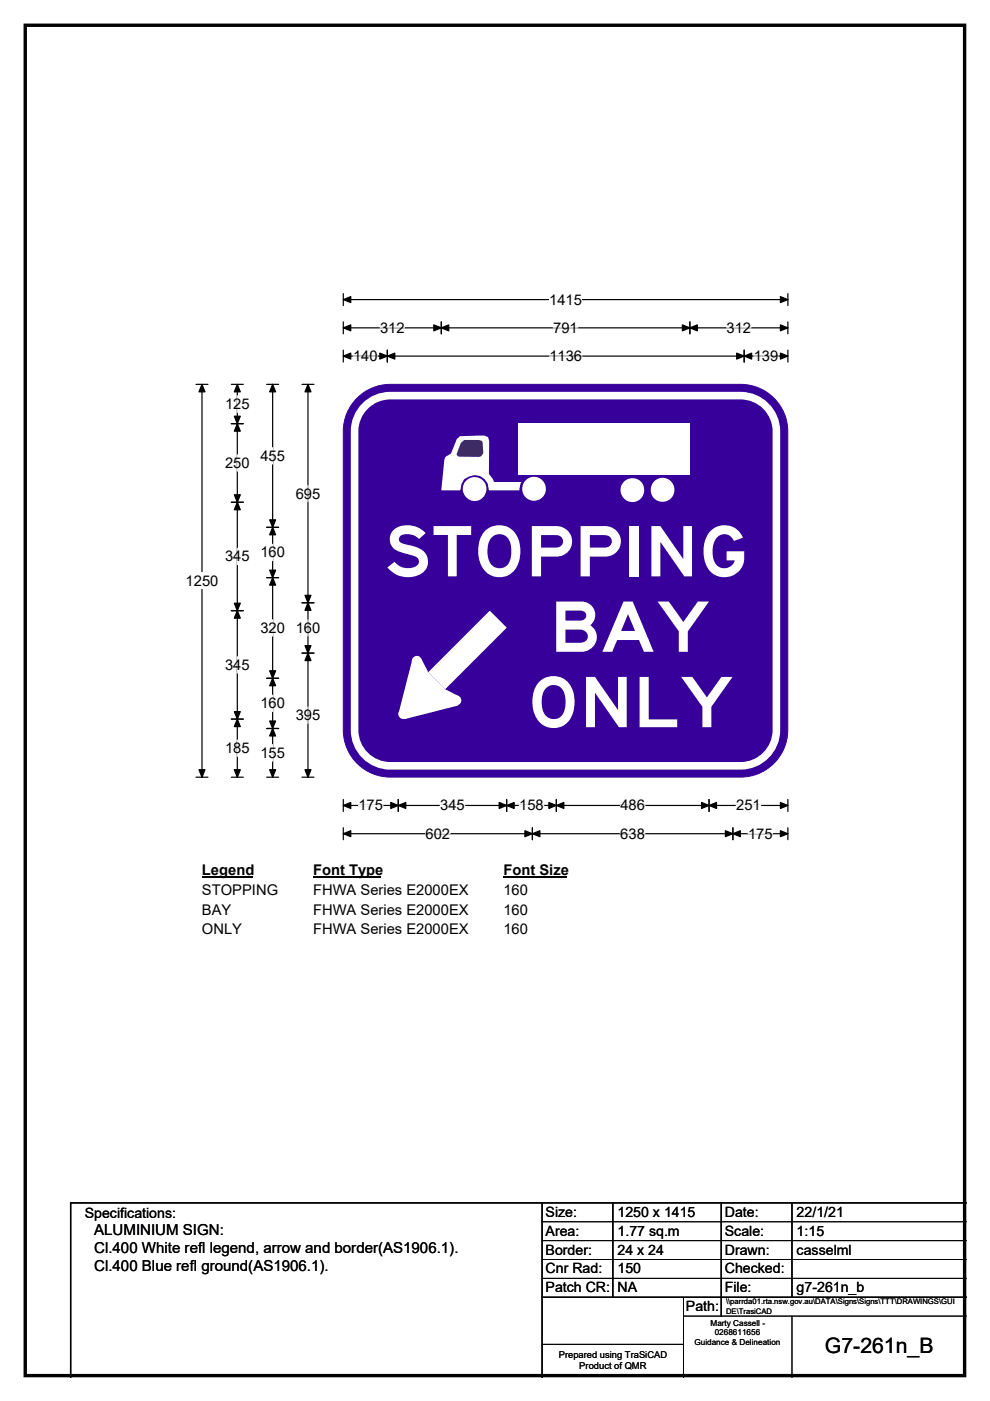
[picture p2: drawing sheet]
<svg xmlns="http://www.w3.org/2000/svg" width="210mm" height="297mm" viewBox="0 0 210 297" stroke-linecap="round" stroke-linejoin="round" font-family="sans-serif">
<path d="M5.4 5.4h199.2v286.3h-199.2z" fill="none" stroke="#000" stroke-width=".72"/>
<path d="M72.8 63.5h94.3M72.8 62.3v2.5M167.1 62.3v2.5" fill="none" stroke="#000" stroke-width=".25"/>
<path d="M72.8 63.5l1.6-.6v1.3zM165.5 62.9l1.6 .6-1.6 .7z" fill="#000" stroke="#000" stroke-width=".25"/>
<path d="M116.5 61.8h6.9v3.5h-6.9z" fill="#fff"/>
<g fill="none" stroke="#000" stroke-width=".25">
<path d="M72.8 69.5h94.3M72.8 68.2v2.6M72.8 74.2v2.6M72.8 75.5h94.3M82.1 74.2v2.6M93.6 68.2v2.6M146.3 68.2v2.6M157.8 74.2v2.6M167.1 68.2v2.6M167.1 74.2v2.6M41.6 81.5h2.5M42.8 81.5v83.3"/>
<path d="M41.6 164.8h2.5M72.8 169.5v2.5M72.8 175.5v2.5M72.8 170.8h94.3M72.8 176.8h94.3M84.5 169.5v2.5M107.5 169.5v2.5M112.9 175.5v2.5M118 169.5v2.5M150.4 169.5v2.5M155.4 175.5v2.5M167.1 169.5v2.5"/>
<path d="M167.1 175.5v2.5"/>
</g>
<g fill="#000" stroke="#000" stroke-width=".25">
<path d="M72.8 69.5l1.6-.6v1.2zM72.8 75.5l1.6-.6v1.2zM82.1 75.5l1.6-.6v1.2zM80.6 74.9l1.5 .6-1.5 .6zM93.6 69.5l1.6-.6v1.2zM92 68.9l1.6 .6-1.6 .6zM144.7 68.9l1.6 .6-1.6 .6zM146.3 69.5l1.6-.6v1.2zM156.3 74.9l1.5 .6-1.5 .6zM157.8 75.5l1.6-.6v1.2zM165.5 68.9l1.6 .6-1.6 .6zM165.5 74.9l1.6 .6-1.6 .6z"/>
<path d="M42.8 81.5l.7 1.6h-1.3zM42.2 163.2h1.3l-.7 1.6zM72.8 170.8l1.6-.7v1.3zM72.8 176.8l1.6-.7v1.3zM84.5 170.8l1.6-.7v1.3zM82.9 170.1l1.6 .7-1.6 .6zM105.9 170.1l1.6 .7-1.6 .6zM107.5 170.8l1.6-.7v1.3zM112.9 176.8l1.6-.7v1.3zM111.3 176.1l1.6 .7-1.6 .6zM116.4 170.1l1.6 .7-1.6 .6zM118 170.8l1.6-.7v1.3z"/>
<path d="M148.8 170.1l1.6 .7-1.6 .6zM150.4 170.8l1.6-.7v1.3zM153.9 176.1l1.5 .7-1.5 .6zM155.4 176.8l1.6-.7v1.3zM165.5 170.1l1.6 .7-1.6 .6zM165.5 176.1l1.6 .7-1.6 .6z"/>
</g>
<g fill="none" stroke="#fff" stroke-width=".25">
<path d="M74.9 75.5h5.2M80.6 69.5h5.2M116.5 75.5h7M117.3 69.5h5.3M154.1 69.5h5.2M159.9 75.5h5.2M76 170.8h5.2M90.3 176.8h5.2M93.4 170.8h5.2M110.1 170.8h5.2M131.6 176.8h5.2M131.6 170.8h5.2"/>
<path d="M156.1 170.8h5.3M158.7 176.8h5.2"/>
</g>
<path d="M39.4 121.4h6.9v3.5h-6.9z" fill="#fff"/>
<g fill="none" stroke="#000" stroke-width=".25">
<path d="M49.1 89.8h2.5M49.1 81.5h2.5M50.3 81.5v83.3M56.6 81.5h2.5M57.8 81.5v83.3M64.1 81.5h2.5M65.3 81.5v83.3M49.1 106.5h2.5M56.6 111.8h2.5M49.1 129.5h2.5M56.6 122.5h2.5M64.1 127.8h2.5"/>
<path d="M64.1 138.5h2.5M49.1 152.5h2.5M56.6 143.8h2.5M56.6 154.5h2.5M49.1 164.8h2.5M56.6 164.8h2.5M64.1 164.8h2.5"/>
</g>
<g fill="#000" stroke="#000" stroke-width=".25">
<path d="M50.3 89.8l.7 1.6h-1.3zM50.3 81.5l.7 1.6h-1.3zM49.7 88.2h1.3l-.7 1.6zM57.8 81.5l.7 1.6h-1.3zM65.3 81.5l.7 1.6h-1.3zM49.7 104.9h1.3l-.7 1.6zM50.3 106.5l.7 1.6h-1.3zM57.8 111.8l.7 1.6h-1.3zM57.2 110.2h1.3l-.7 1.6zM49.7 127.9h1.3l-.7 1.6zM50.3 129.5l.7 1.6h-1.3zM57.2 120.9h1.3l-.7 1.6z"/>
<path d="M57.8 122.5l.7 1.6h-1.3zM65.3 127.8l.7 1.6h-1.3zM64.7 136.9h1.3l-.7 1.6zM64.7 126.2h1.3l-.7 1.6zM65.3 138.5l.7 1.6h-1.3zM49.7 150.9h1.3l-.7 1.6zM50.3 152.5l.7 1.6h-1.3zM57.2 142.2h1.3l-.7 1.6zM57.8 143.8l.7 1.6h-1.3zM57.2 152.9h1.3l-.7 1.6zM57.8 154.5l.7 1.5h-1.3zM49.7 163.2h1.3l-.7 1.6z"/>
<path d="M57.2 163.2h1.3l-.7 1.6zM64.7 163.2h1.3l-.7 1.6z"/>
</g>
<g fill="none" stroke="#fff" stroke-width=".25">
<path d="M50.3 83.9v3.5M50.3 96.4v3.5M57.8 94.9v3.5M50.3 116.2v3.5M57.8 115.4v3.5M65.3 102.9v3.5M50.3 139.2v3.5M57.8 131.4v3.5M65.3 131.4v3.5M50.3 156.9v3.5M57.8 147.4v3.5M57.8 157.9v3.5"/>
<path d="M65.3 149.9v3.5"/>
</g>
<path d="M42.8 182.8h10.8v3.4h-10.8z" fill="#fff"/>
<path d="M42.8 186h10.8" fill="none" stroke="#000" stroke-width=".32"/>
<path d="M66.4 182.8h14.4v3.4h-14.4z" fill="#fff"/>
<path d="M66.4 186h14.4" fill="none" stroke="#000" stroke-width=".32"/>
<path d="M106.8 182.8h13.4v3.4h-13.4z" fill="#fff"/>
<path d="M106.8 186h13.4" fill="none" stroke="#000" stroke-width=".32"/>
<g fill="#fff">
<path d="M42.8 186.9h16.1v3.5h-16.1z"/>
<path d="M66.4 186.9h32.9v3.5h-32.9z"/>
<path d="M106.8 186.9h5.2v3.5h-5.2z"/>
<path d="M42.8 191.1h6.2v3.5h-6.2z"/>
<path d="M66.4 191.1h32.9v3.5h-32.9z"/>
<path d="M106.8 191.1h5.2v3.5h-5.2z"/>
<path d="M42.8 195.3h8.5v3.5h-8.5z"/>
<path d="M66.4 195.3h32.9v3.5h-32.9z"/>
<path d="M106.8 195.3h5.2v3.5h-5.2z"/>
</g>
<path d="M76.2 84a9.9 9.9 0 0 1 6.6-2.5h74.3a10 10 0 0 1 10 10v63.3a10 10 0 0 1-10 10h-74.3a10 10 0 0 1-10-10v-63.3a9.9 9.9 0 0 1 3.4-7.5z" fill-rule="evenodd" fill="#37009b" stroke="#37009b" stroke-width=".21"/>
<path d="M77.8 85.7a7.6 7.6 0 0 1 5-1.8h74.3a7.6 7.6 0 0 1 7.6 7.6v63.3a7.6 7.6 0 0 1-7.6 7.6h-74.3a7.6 7.6 0 0 1-7.6-7.6v-63.3a7.6 7.6 0 0 1 2.6-5.8z" fill="none" stroke="#fff" stroke-width="1.6"/>
<g fill="#fff">
<path d="M103.9 129.5l3.6 3.6-13.1 13-3.6-3.6z"/>
<path d="M87.4 139.9l2-.2 1.4 2.8 3.6 3.6 2.9 1.5-.2 2-11.3 2.9-1.2-1.4z" fill-rule="evenodd"/>
<path d="M96.9 93.1l.7-.6 5.1-.2 .8 .4 .3 .9-.1 6.9 .8 1 .3 .7h5.8l-.2 .3-.2 1.4h-6.5a2.96 2.96 0 0 0-4.1-2.9l-1.2 .6-.5 1-.3 1.3h-4l.7-6.5 .2-.5 1.2-.7z" fill-rule="evenodd"/>
<circle cx="88.4" cy="140.1" r="1.06"/>
<circle cx="85.5" cy="151.4" r="1.06"/>
<circle cx="96.8" cy="148.5" r="1.06"/>
</g>
<path d="M97.7 93.9l.7-.6h3.2l.6 .2 .2 .3 .1 2.3-.4 .6-.5 .2-4.3-.1-.5-.5z" fill-rule="evenodd" fill="#3d2377"/>
<g fill="#fff">
<circle cx="100.7" cy="103.7" r="2.53"/>
<circle cx="113.3" cy="103.6" r="2.52"/>
<circle cx="134.1" cy="103.9" r="2.53"/>
<circle cx="140.5" cy="103.9" r="2.52"/>
</g>
<path d="M110 89.8h36.3v10.9h-36.3z" fill="#fff"/>
<path d="M115 255v37M130 255v20M153 255v24M168 255v20M205 255h-190v37M115 275h90" fill="none" stroke="#000" stroke-width=".3"/>
<path d="M115 259h90M115 263h90M115 267h90M115 271h90M145 279h60M145 275v17M168 279v13M115 285h30" fill="none" stroke="#000" stroke-width=".21"/>
<g font-size="14.8" fill="#fff">
<text x="81.4" y="122.2">STOPPING</text>
<text x="116.6" y="138.2">BAY</text>
<text x="111.9" y="154.2">ONLY</text>
</g>
<text font-size="4.5" x="175" y="286.9">G7-261n_B</text>
<g font-size="3.2">
<text x="20" y="261.9">ALUMINIUM SIGN:</text>
<text x="20" y="265.7">Cl.400 White refl legend, arrow and border(AS1906.1).</text>
<text x="20" y="269.6">Cl.400 Blue refl ground(AS1906.1).</text>
</g>
<g font-size="3.1">
<text x="116.5" y="64.6">1415</text>
<text x="80.6" y="70.6">312</text>
<text x="117.3" y="70.6">791</text>
<text x="154.1" y="70.6">312</text>
<text x="74.9" y="76.6">140</text>
<text x="116.5" y="76.6">1136</text>
<text x="159.9" y="76.6">139</text>
<text x="47.7" y="86.7">125</text>
<text x="47.7" y="99.2">250</text>
<text x="55.2" y="97.7">455</text>
<text x="62.7" y="105.7">695</text>
<text x="47.7" y="119">345</text>
<text x="55.2" y="118.2">160</text>
<text x="39.4" y="124.2">1250</text>
<text x="55.2" y="134.2">320</text>
<text x="62.7" y="134.2">160</text>
<text x="47.7" y="142">345</text>
<text x="55.2" y="150.2">160</text>
<text x="62.7" y="152.7">395</text>
<text x="47.7" y="159.7">185</text>
<text x="55.2" y="160.7">155</text>
<text x="76" y="171.8">175</text>
<text x="93.4" y="171.8">345</text>
<text x="110.1" y="171.8">158</text>
<text x="131.6" y="171.8">486</text>
<text x="156.1" y="171.8">251</text>
<text x="90.3" y="177.8">602</text>
<text x="131.6" y="177.8">638</text>
<text x="158.7" y="177.8">175</text>
<text x="42.8" y="185.6">Legend</text>
<text x="66.4" y="185.6">Font Type</text>
<text x="106.8" y="185.6">Font Size</text>
<text x="42.8" y="189.7">STOPPING</text>
<text x="66.4" y="189.7">FHWA Series E2000EX</text>
<text x="106.8" y="189.7">160</text>
<text x="42.8" y="193.9">BAY</text>
<text x="66.4" y="193.9">FHWA Series E2000EX</text>
<text x="106.8" y="193.9">160</text>
<text x="42.8" y="198.1">ONLY</text>
<text x="66.4" y="198.1">FHWA Series E2000EX</text>
<text x="106.8" y="198.1">160</text>
</g>
<g font-size="3">
<text x="115.7" y="258">Size:</text>
<text x="131" y="258">1250 x 1415</text>
<text x="153.7" y="258">Date:</text>
<text x="169" y="258">22/1/21</text>
<text x="18" y="258.2">Specifications:</text>
<text x="115.7" y="262">Area:</text>
<text x="131" y="262">1.77 sq.m</text>
<text x="153.7" y="262">Scale:</text>
<text x="169" y="262">1:15</text>
<text x="115.7" y="266">Border:</text>
<text x="115.7" y="270">Cnr Rad:</text>
<text x="131" y="266">24 x 24</text>
<text x="131" y="270">150</text>
<text x="153.7" y="266">Drawn:</text>
<text x="153.7" y="270">Checked:</text>
<text x="169" y="266">casselml</text>
<text x="115.7" y="274">Patch CR:</text>
<text x="131" y="274">NA</text>
<text x="153.7" y="274">File:</text>
<text x="169" y="274">g7-261n_b</text>
<text x="145.5" y="278">Path:</text>
</g>
<g font-size="2">
<text x="118.5" y="287.8">Prepared using TraSiCAD</text>
<text x="122.9" y="290.2">Product of QMR</text>
</g>
<g font-size="1.7">
<text x="150.7" y="281.1">Marty Cassell -</text>
<text x="147.3" y="285.2">Guidance &amp; Delineation</text>
<text x="151.6" y="283.1">0268611656</text>
</g>
<g font-size="1.6">
<text x="154" y="276.6">\\parrda01.rta.nsw.gov.au\DATA\Signs\Signs\TTT\DRAWINGS\GUI</text>
<text x="154" y="278.5">DE\TrasiCAD</text>
</g>
</svg>
